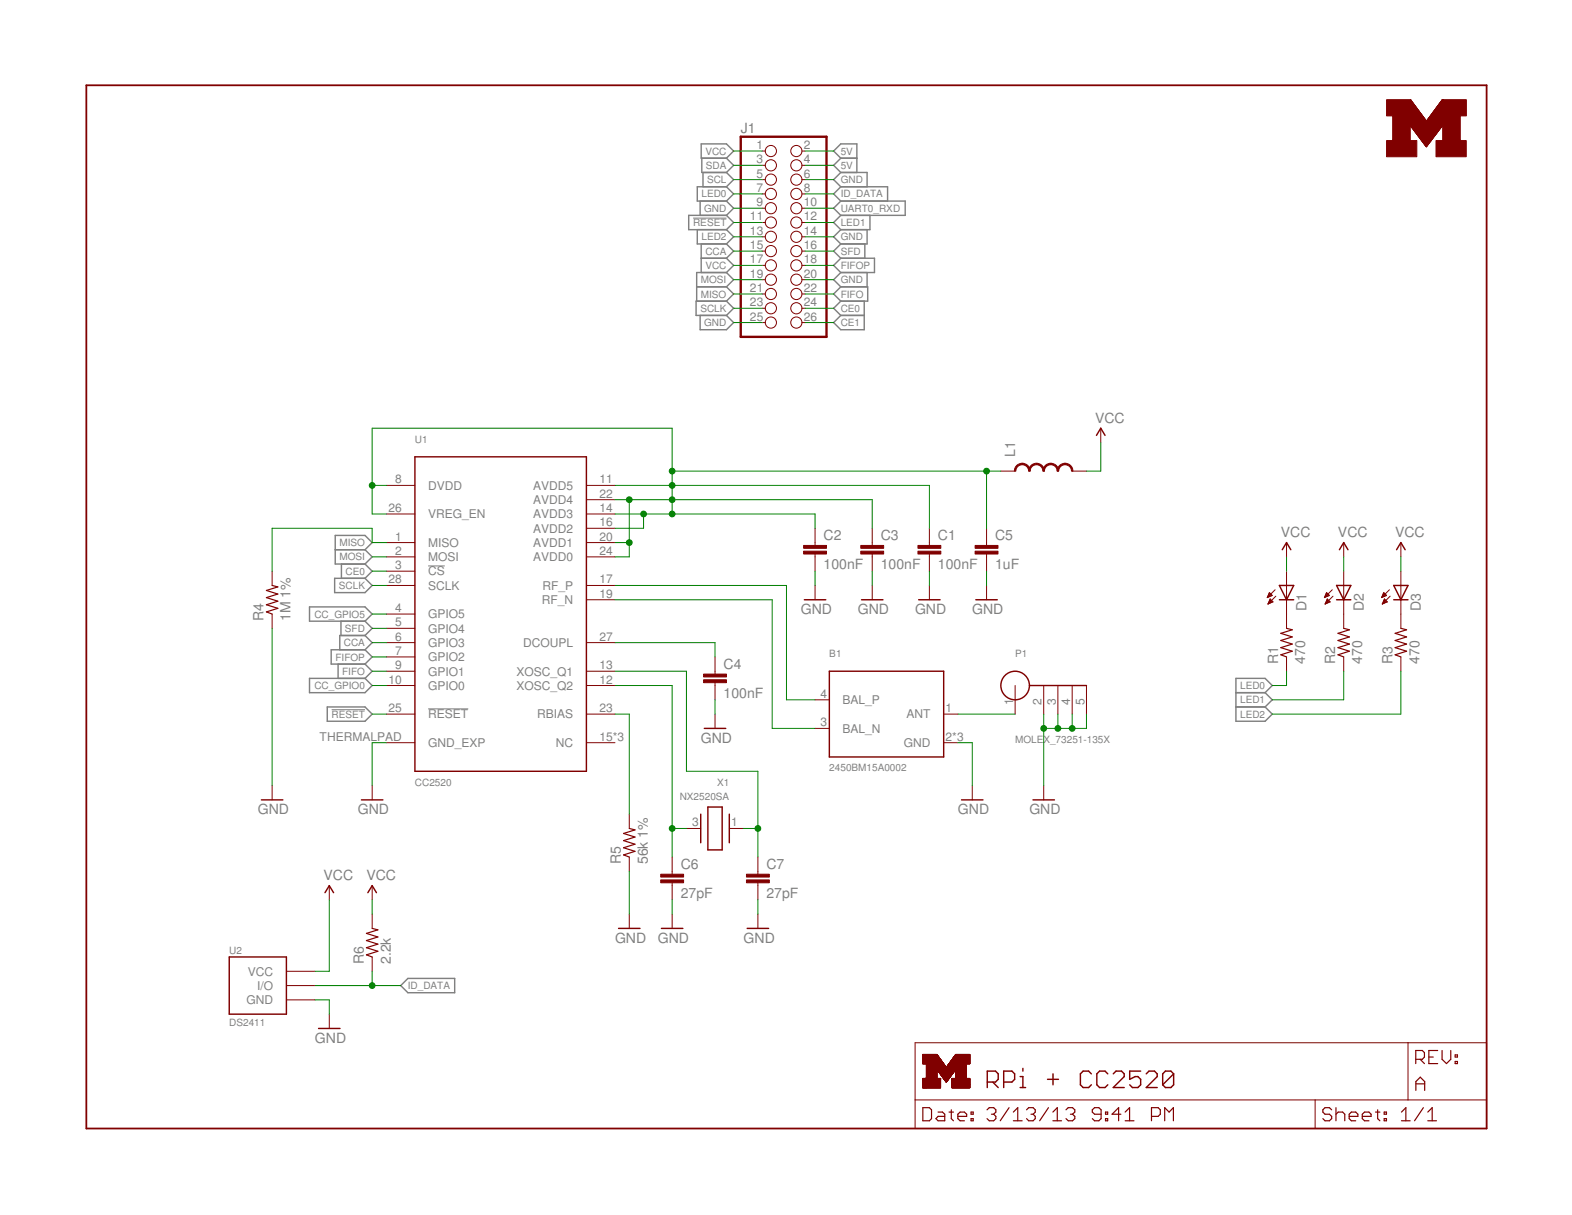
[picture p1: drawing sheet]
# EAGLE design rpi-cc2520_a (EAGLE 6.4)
REV: A; TITLE: RPi + CC2520
FRAME1 (LETTER_L): HEIGHT: 8.5in; WIDTH: 11in

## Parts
B1  2450BM15A0002  [2450BM]
C1  100nF  C-EUC0402  [C0402]
C2  100nF  C-EUC0402  [C0402]
C3  100nF  C-EUC0402  [C0402]
C4  100nF  C-EUC0402  [C0402]
C5  1uF  C-EUC0603  [C0603]
C6  27pF  C-EUC0402  [C0402]
C7  27pF  C-EUC0402  [C0402]
D1  LED0603  [LED-0603]
D2  LED0603  [LED-0603]
D3  LED0603  [LED-0603]
J1  PINHD-2X13  [2X13]
L1  INDUCTOR0603  [0603]
P1  MOLEX_73251-135X  [SMA-J/PCB]
R1  470  R-US_R0402  [R0402]
R2  470  R-US_R0402  [R0402]
R3  470  R-US_R0402  [R0402]
R4  1M 1%  R-US_R0402  [R0402]
R5  56k 1%  R-US_R0402  [R0402]
R6  2.2k  R-US_R0402  [R0402]
U1  CC2520  [S-PVQFN-N28]
U2  DS2411  [SOT-23]
U$1  UMICH_SOLID_SMALL  [UMICH_SOLID_75MIL]
X1  NX2520SA  [NX2520SA]

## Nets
5V: J1.2 J1.4
!RESET: J1.11 U1.25(!RESET)
CC_GPIO0: U1.10(GPIO0)
CC_GPIO5: U1.4(GPIO5)
CCA: J1.15 U1.6(GPIO3)
CE0: J1.24 U1.3(!CS)
CE1: J1.26
FIFO: J1.22 U1.9(GPIO1)
FIFOP: J1.18 U1.7(GPIO2)
GND: B1.2(GND) B1.5(GND) B1.6(GND) C1.2 C2.2 C3.2 C4.2 C5.2 C6.2 C7.2 J1.6 J1.9 J1.14 J1.20 J1.25 P1.2 P1.3 P1.4 P1.5 R4.1 R5.1 U1.THERMALPAD(GND_EXP) U2.3(GND)
ID_DATA: J1.8 R6.1 U2.1(I/O)
LED0: J1.7 R1.1
LED1: J1.12 R2.1
LED2: J1.13 R3.1
MISO: J1.21 R4.2 U1.1(MISO)
MOSI: J1.19 U1.2(MOSI)
N$1: D1.C R1.2
N$2: D2.C R2.2
N$3: D3.C R3.2
N$5: C1.1 C2.1 C3.1 C5.1 L1.1 U1.8(DVDD) U1.11(AVDD5) U1.14(AVDD3) U1.16(AVDD2) U1.20(AVDD1) U1.22(AVDD4) U1.24(AVDD0) U1.26(VREG_EN)
N$7: B1.1(ANT) P1.1
N$11: C7.1 U1.13(XOSC_Q1) X1.1
N$12: C4.1 U1.27(DCOUPL)
N$13: C6.1 U1.12(XOSC_Q2) X1.3
N$14: R5.2 U1.23(RBIAS)
RF_N: B1.3(BAL_N) U1.19(RF_N)
RF_P: B1.4(BAL_P) U1.17(RF_P)
SCL: J1.5
SCLK: J1.23 U1.28(SCLK)
SDA: J1.3
SFD: J1.16 U1.5(GPIO4)
UART0_RXD: J1.10
VCC: D1.A D2.A D3.A J1.1 J1.17 L1.2 R6.2 U2.2(VCC)
Unconnected: U1.15(NC) U1.18(NC) U1.21(NC)

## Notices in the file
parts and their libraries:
SparkFun-LED: Licensing: CC v3.0 Share-Alike You are welcome to use this library for commercial purposes.
